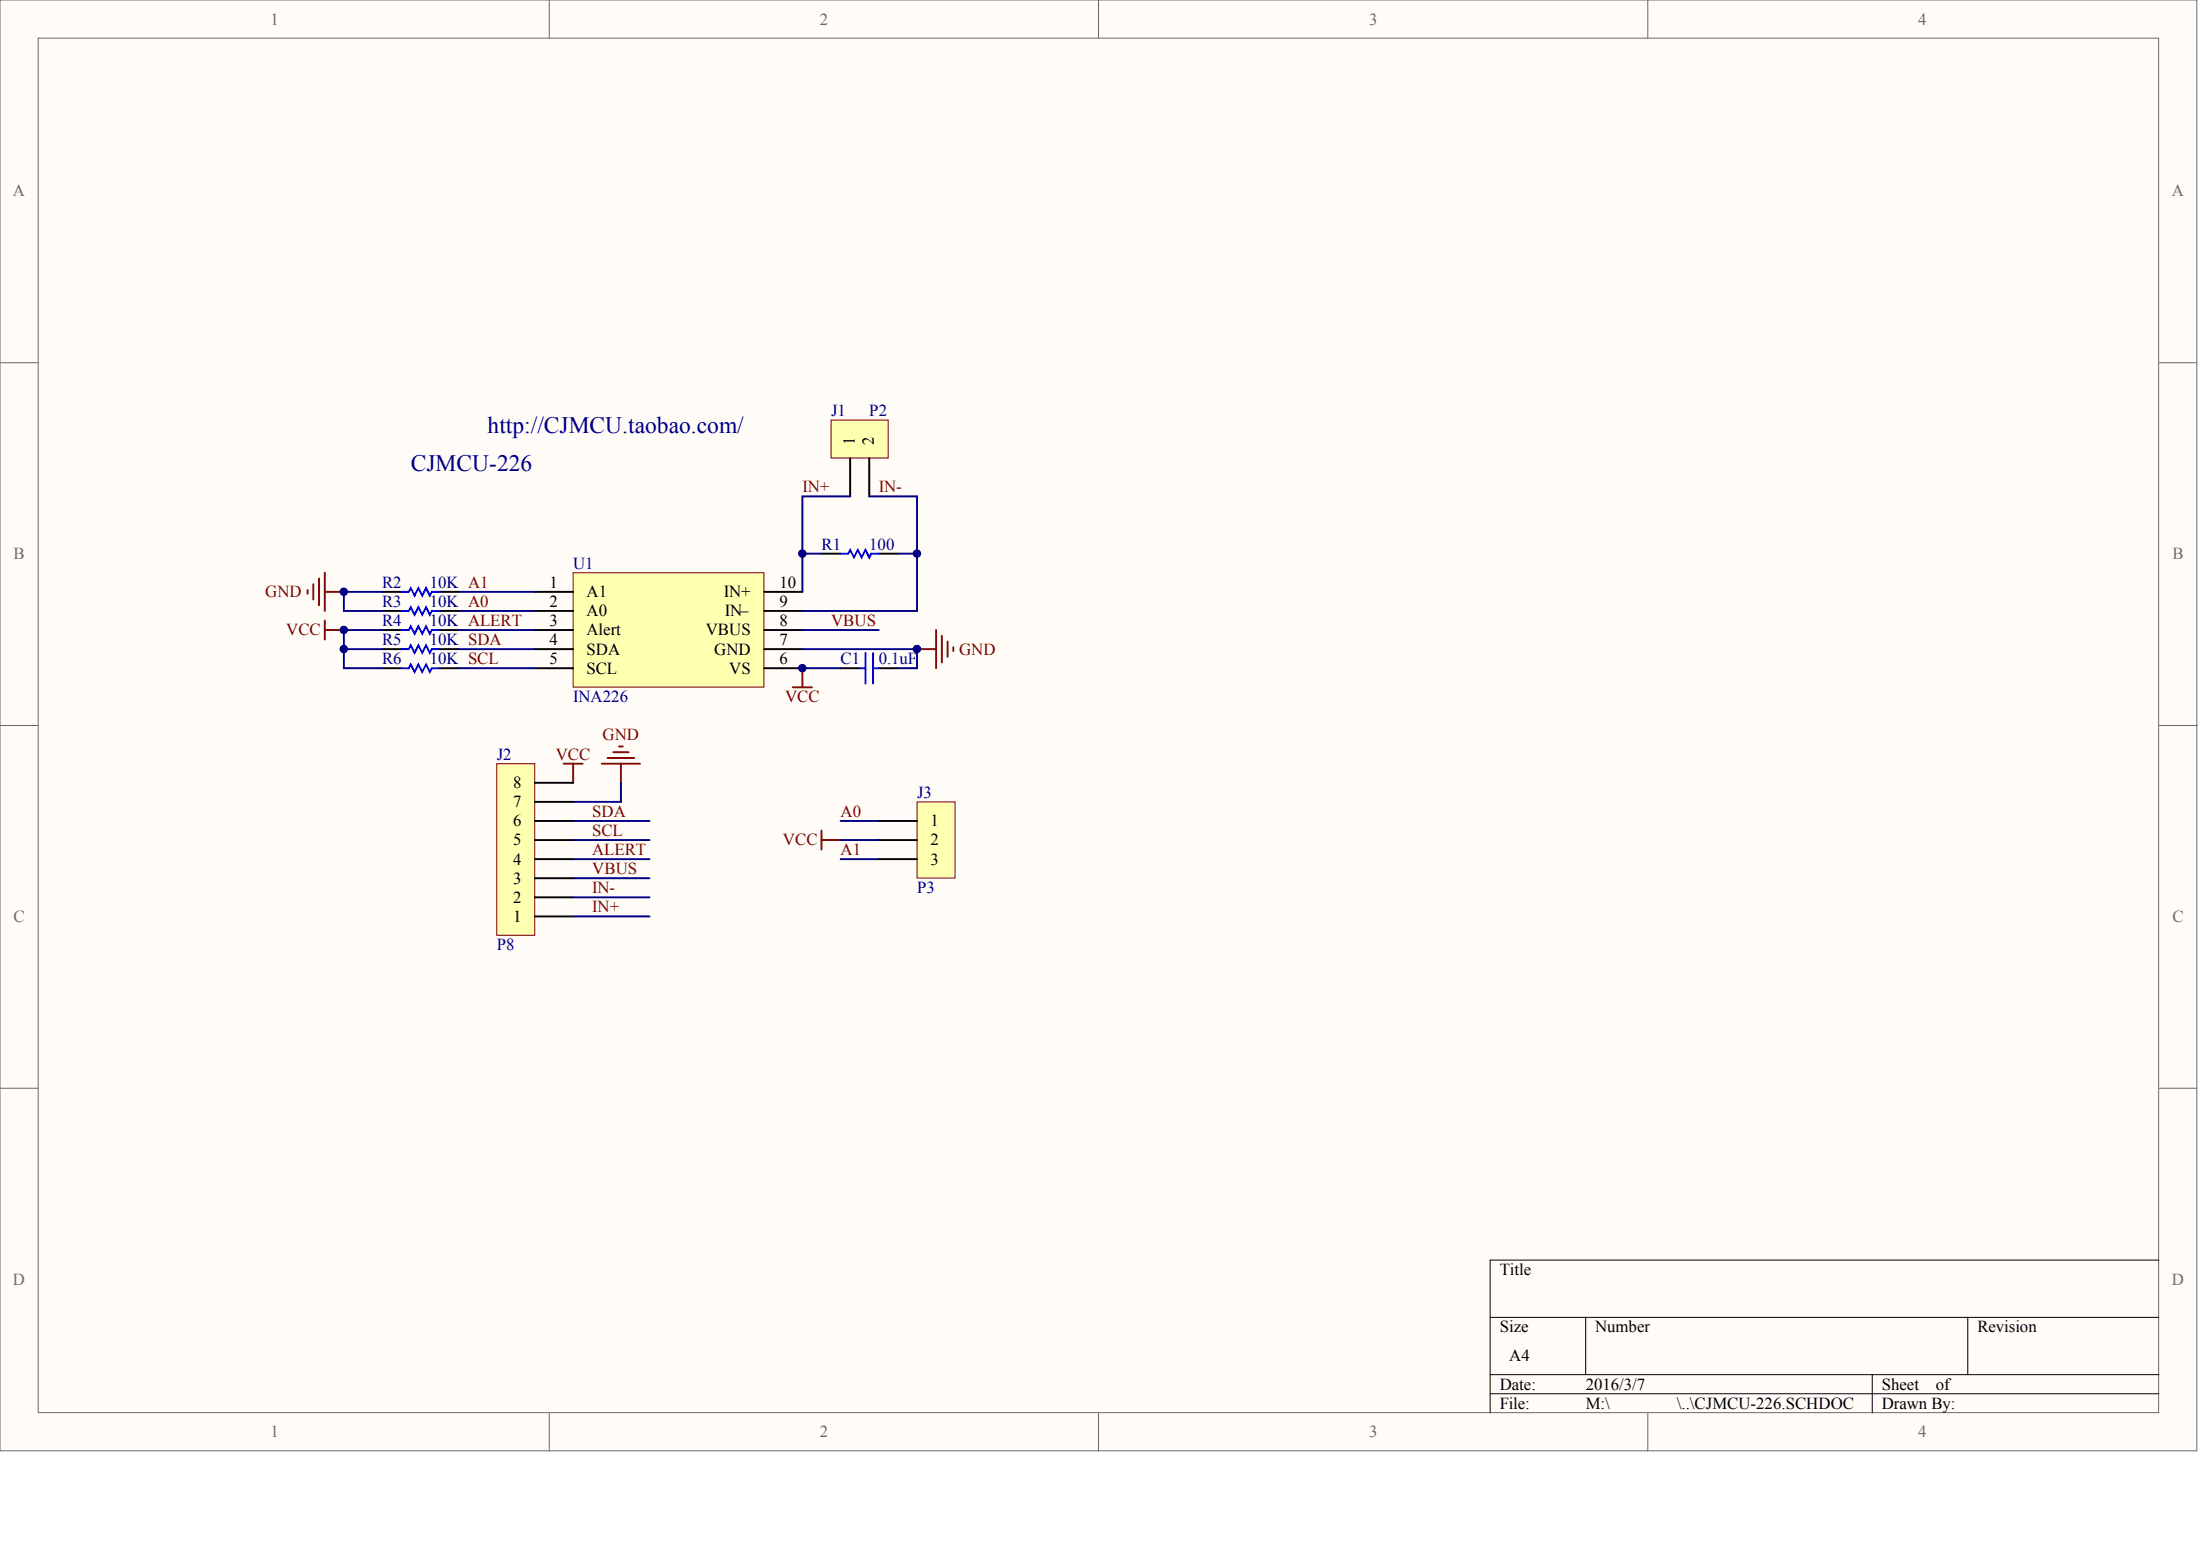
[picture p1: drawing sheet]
<svg xmlns="http://www.w3.org/2000/svg" width="840mm" height="594mm" viewBox="0 0 840 594" stroke-linecap="round" stroke-linejoin="round" font-family="sans-serif">
<g fill="#fffcf8" stroke="#696969" stroke-width=".38">
<path d="M0 0h838.4v553.6h-838.4z"/>
<path d="M14.6 14.6h809.2v524.4h-809.2z"/>
</g>
<path d="M209.6 0v14.6M419.2 0v14.6M628.9 0v14.6M0 138.4h14.6M823.9 138.4h14.6M0 276.8h14.6M823.9 276.8h14.6M0 415.2h14.6M823.9 415.2h14.6M209.6 539.1v14.5M419.2 539.1v14.5M628.9 539.1v14.5" fill="none" stroke="#696969" stroke-width=".38"/>
<path d="M823.9 480.8h-255.2v58.3M568.7 502.6h255.2M605.2 502.6v21.9M751 502.6v21.9M568.7 524.5h255.2M568.7 531.8h255.2M714.5 524.5v14.6" fill="none" stroke="#000" stroke-width=".38"/>
<path d="M145.8 247.7h7.3M167.7 247.7h7.3M320.8 255h7.3M335.4 255h7.3" fill="none" stroke="#000" stroke-width=".73"/>
<path d="M153.1 247.7h2.9l.8-1.5 1.4 2.9 1.5-2.9 1.4 2.9 1.5-2.9 1.5 2.9 .7-1.4h2.9M328.1 255h2.2M330.3 249.1v11.7M333.2 249.1v11.7M333.2 255h2.2" fill="none" stroke="#00f" stroke-width=".73"/>
<path d="M218.7 218.5h72.9v43.7h-72.9z" fill="#ffffb0" stroke="#800000" stroke-width=".38"/>
<g fill="none" stroke="#000" stroke-width=".73">
<path d="M313.5 211.3h7.3M335.4 211.3h7.3M145.8 225.8h7.3M145.8 233.1h7.3M167.7 225.8h7.3M167.7 233.1h7.3M204.2 225.8h14.5M204.2 233.1h14.5M291.6 225.8h14.6M291.6 233.1h14.6M145.8 240.4h7.3M145.8 255h7.3"/>
<path d="M167.7 240.4h7.3M167.7 255h7.3M204.2 240.4h14.5M204.2 247.7h14.5M204.2 255h14.5M291.6 240.4h14.6M291.6 247.7h14.6M291.6 255h14.6"/>
</g>
<path d="M320.8 211.3h2.9l.8-1.5 1.4 2.9 1.5-2.9 1.4 2.9 1.5-2.9 1.4 2.9 .8-1.4h2.9M153.1 233.1h2.9l.8-1.4 1.4 2.9 1.5-2.9 1.4 2.9 1.5-2.9 1.5 2.9 .7-1.5h2.9M153.1 225.8h2.9l.8-1.4 1.4 2.9 1.5-2.9 1.4 2.9 1.5-2.9 1.5 2.9 .7-1.5h2.9M153.1 255h2.9l.8-1.5 1.4 2.9 1.5-2.9 1.4 2.9 1.5-2.9 1.5 2.9 .7-1.4h2.9M153.1 240.4h2.9l.8-1.5 1.4 3 1.5-3 1.4 3 1.5-3 1.5 3 .7-1.5h2.9" fill="none" stroke="#00f" stroke-width=".73"/>
<g fill="none" stroke="#000080" stroke-width=".73">
<path d="M306.2 211.3h7.3M342.7 211.3h7.3M145.8 225.8h-14.6v7.3h14.6M175 225.8h29.2M175 233.1h29.2M145.8 247.7h-14.6v7.3h14.6M145.8 240.4h-14.6v7.3M175 247.7h29.2M175 255h29.2M175 240.4h29.2M306.2 247.7h43.8v7.3h-7.3M306.2 255h14.6"/>
<path d="M306.2 240.4h29.2"/>
</g>
<g fill="none" stroke="#800000" stroke-width=".73">
<path d="M123.9 218.5v14.6M117.4 225.1v1.5M119.6 222.9v5.8M121.8 220.7v10.2M123.9 236.8v7.2M123.9 225.8h7.3M123.9 240.4h7.3M306.2 255v7.2M350 247.7h7.3M357.3 240.4v14.6M359.5 242.6v10.2M361.6 244.8v5.8"/>
<path d="M363.8 247v1.4M302.6 262.2h7.3"/>
</g>
<path d="M317.2 160.3h21.8v14.5h-21.8z" fill="#ffffb0" stroke="#800000" stroke-width=".38"/>
<path d="M324.5 174.8v14.6M331.7 174.8v14.6" fill="none" stroke="#000" stroke-width=".73"/>
<path d="M324.5 189.4h-18.3v36.4M331.7 189.4h18.3v43.7h-43.8M237 298.7v7.3h-18.3M218.7 313.2h29.2M218.7 320.5h29.2M218.7 327.8h29.2M218.7 335.1h29.2" fill="none" stroke="#000080" stroke-width=".73"/>
<path d="M215.1 291.4h7.3M218.7 291.4v7.3M229.7 291.4h14.6M231.9 289.2h10.2M234 287h5.9M236.2 284.8h1.5M237 291.4v7.3" fill="none" stroke="#800000" stroke-width=".73"/>
<path d="M189.6 291.4h14.5v65.5h-14.5z" fill="#ffffb0" stroke="#800000" stroke-width=".38"/>
<path d="M204.2 298.7h14.5M204.2 313.2h14.5M204.2 306h14.5M204.2 335.1h14.5M204.2 327.8h14.5M204.2 320.5h14.5M204.2 349.7h14.5M204.2 342.4h14.5" fill="none" stroke="#000" stroke-width=".73"/>
<path d="M320.8 313.2h14.6M320.8 327.8h14.6M218.7 342.4h29.2M218.7 349.7h29.2" fill="none" stroke="#000080" stroke-width=".73"/>
<path d="M313.5 316.9v7.3M313.5 320.5h7.3" fill="none" stroke="#800000" stroke-width=".73"/>
<path d="M350 306h14.5v29h-14.5z" fill="#ffffb0" stroke="#800000" stroke-width=".38"/>
<path d="M335.4 313.2h14.6M335.4 320.5h14.6M335.4 327.8h14.6" fill="none" stroke="#000" stroke-width=".73"/>
<path d="M320.8 320.5h14.6" fill="none" stroke="#000080" stroke-width=".73"/>
<g fill="#000080" stroke="#000080" stroke-width=".38">
<circle cx="131.2" cy="247.6" r="1.42"/>
<circle cx="131.2" cy="240.4" r="1.42"/>
<circle cx="131.2" cy="225.8" r="1.42"/>
<circle cx="306.2" cy="254.9" r="1.42"/>
<circle cx="306.2" cy="211.2" r="1.42"/>
<circle cx="349.9" cy="247.6" r="1.42"/>
<circle cx="349.9" cy="211.2" r="1.42"/>
</g>
<g font-size="9" fill="#000080">
<text x="186.1" y="165.3">http://CJMCU.taobao.com/</text>
<text x="156.8" y="179.9">CJMCU-226</text>
</g>
<g font-size="6.4" fill="#696969">
<text x="103.2" y="9.3">1</text>
<text x="312.9" y="9.3">2</text>
<text x="522.5" y="9.3">3</text>
<text x="732.1" y="9.3">4</text>
<text x="5" y="74.9">A</text>
<text x="828.9" y="74.9">A</text>
<text x="5.2" y="213.3">B</text>
<text x="829.1" y="213.3">B</text>
<text x="5.2" y="351.7">C</text>
<text x="829.1" y="351.7">C</text>
<text x="5" y="490.1">D</text>
<text x="828.9" y="490.1">D</text>
<text x="103.2" y="548.4">1</text>
<text x="312.9" y="548.4">2</text>
<text x="522.5" y="548.4">3</text>
<text x="732.1" y="548.4">4</text>
</g>
<g font-size="6.4" fill="#000080">
<text x="317.2" y="158.7">J1</text>
<text x="331.7" y="158.7">P2</text>
<text x="313.5" y="209.7">R1</text>
<text x="331.7" y="209.7">100</text>
<text x="218.7" y="217">U1</text>
<text x="145.8" y="224.3">R2</text>
<text x="164.1" y="224.3">10K A1</text>
<text x="145.8" y="231.5">R3</text>
<text x="164.1" y="231.5">10K A0</text>
<text x="145.8" y="238.8">R4</text>
<text x="164.1" y="238.8">10K ALERT</text>
<text x="145.8" y="246.1">R5</text>
<text x="164.1" y="246.1">10K SDA</text>
<text x="145.8" y="253.4">R6</text>
<text x="164.1" y="253.4">10K SCL</text>
<text x="320.8" y="253.4">C1</text>
<text x="335.4" y="253.4">0.1uF</text>
<text x="218.7" y="268">INA226</text>
<text x="189.6" y="289.8">J2</text>
<text x="350" y="304.4">J3</text>
<text x="350" y="340.8">P3</text>
<text x="189.6" y="362.7">P8</text>
</g>
<g font-size="6.4" fill="#800000">
<text x="306.2" y="187.8">IN+</text>
<text x="335.4" y="187.8">IN-</text>
<text x="101.2" y="227.9">GND</text>
<text x="317.2" y="238.8">VBUS</text>
<text x="109.2" y="242.5">VCC</text>
<text x="366" y="249.7">GND</text>
<text x="299.6" y="268">VCC</text>
<text x="230" y="282.5">GND</text>
<text x="212.1" y="289.8">VCC</text>
<text x="226" y="311.7">SDA</text>
<text x="320.8" y="311.7">A0</text>
<text x="226" y="319">SCL</text>
<text x="298.8" y="322.6">VCC</text>
<text x="226" y="326.2">ALERT</text>
<text x="320.8" y="326.2">A1</text>
<text x="226" y="333.5">VBUS</text>
<text x="226" y="340.8">IN-</text>
<text x="226" y="348.1">IN+</text>
</g>
<g font-size="6.4">
<text x="209.7" y="224.3">1</text>
<text x="223.8" y="227.9">A1</text>
<text x="276.2" y="227.9">IN+</text>
<text x="297.5" y="224.3">10</text>
<text x="209.7" y="231.5">2</text>
<text x="297.5" y="231.5">9</text>
<text x="209.7" y="238.8">3</text>
<text x="223.8" y="235.2">A0</text>
<text x="276.6" y="235.2">IN–</text>
<text x="297.5" y="238.8">8</text>
<text x="223.8" y="242.5">Alert</text>
<text x="269.3" y="242.5">VBUS</text>
<text x="209.7" y="246.1">4</text>
<text x="223.8" y="249.7">SDA</text>
<text x="272.5" y="249.7">GND</text>
<text x="297.5" y="246.1">7</text>
<text x="209.7" y="253.4">5</text>
<text x="223.8" y="257">SCL</text>
<text x="278.3" y="257">VS</text>
<text x="297.5" y="253.4">6</text>
<text x="195.8" y="300.7">8</text>
<text x="195.8" y="308">7</text>
<text x="195.8" y="315.3">6</text>
<text x="355.1" y="315.3">1</text>
<text x="195.8" y="322.6">5</text>
<text x="355.1" y="322.6">2</text>
<text x="195.8" y="329.9">4</text>
<text x="355.1" y="329.9">3</text>
<text x="195.8" y="337.2">3</text>
<text x="195.8" y="344.5">2</text>
<text x="195.8" y="351.7">1</text>
<text x="572.4" y="486.5">Title</text>
<text x="572.4" y="508.4">Size</text>
<text x="608.8" y="508.4">Number</text>
<text x="754.6" y="508.4">Revision</text>
<text x="576" y="519.3">A4</text>
<text x="572.4" y="530.2">Date:</text>
<text x="605.2" y="530.2">2016/3/7</text>
<text x="718.2" y="530.2">Sheet</text>
<text x="738.8" y="530.2">of</text>
<text x="572.4" y="537.5">File:</text>
<text x="605.2" y="537.5">M:\</text>
<text x="640" y="537.5">\..\CJMCU-226.SCHDOC</text>
<text x="718.2" y="537.5">Drawn By:</text>
</g>
<g font-size="6.3">
<text x="326.2" y="169.7" transform="rotate(-90 326.2 169.7)">1</text>
<text x="333.5" y="169.7" transform="rotate(-90 333.5 169.7)">2</text>
</g>
</svg>
